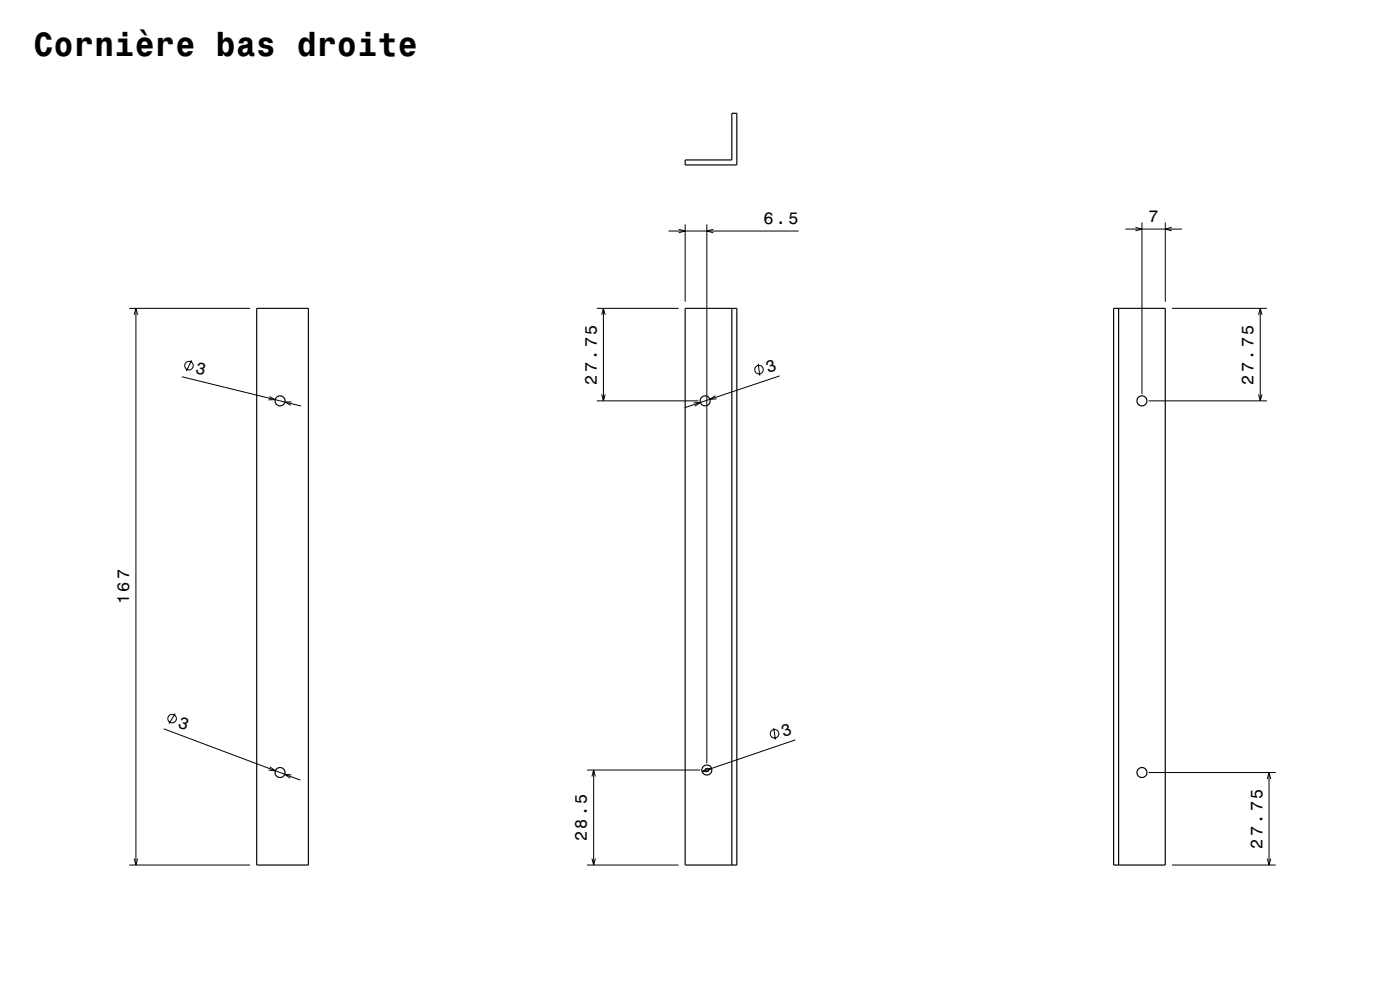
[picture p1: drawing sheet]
<svg xmlns="http://www.w3.org/2000/svg" width="420mm" height="297mm" viewBox="0 0 420 297" stroke-linecap="round" stroke-linejoin="round" font-family="sans-serif">
<g fill="none" stroke="#000" stroke-width=".3">
<path d="M200.6 69.3h39M203.6 68.8l1.9 .5-1.9 .5M205.5 67.3v23.2M212.1 67.3v161.7M214 68.8l-1.9 .5 1.9 .5M337.6 68.7h17M340.7 68.2l1.9 .5-1.9 .5M342.6 66.7v51.6M349.6 66.7v23.8M351.5 68.2l-1.9 .5 1.9 .5M38.8 92.5h36.2M40.3 94.4l.5-1.9 .5 1.9"/>
<path d="M40.8 92.5v167M179 92.5h24.6M180.5 94.4l.5-1.9 .5 1.9M181 92.5v27.8M351.6 92.5h28.5M377.6 94.4l.5-1.9 .5 1.9M378.1 92.5v27.8M54.6 113l35.7 8.8M57.5 108.1l-1.6 3.2M80.8 118.9l1.8 1h-2M180.5 118.3l.5 2 .5-2M214.6 118.7l-1.6 1.1 2-.1"/>
<path d="M227.5 109.1l.4 3.6M233.9 112.8l-28.5 9.5M377.6 118.3l.5 2 .5-2M87.5 120.6h-2l1.7 1M179 120.3h30.5M208.1 120.9l2-.2-1.6 1.1M344.6 120.3h35.5M49.1 218.6l41 15.4M52.6 214.1l-1.9 3M232.1 218.4l.5 3.5M81 230.1l1.6 1.1-2-.2M87.4 232.5l-2-.2 1.6 1.2"/>
<path d="M176.1 231h34M177.6 232.9l.5-1.9 .5 1.9M178.1 231v28.5M211.5 230.7l2-.2-1.7 1.1M212.3 230.4l-1.7 1.1 2-.1M238.6 222l-28 9.5M344.6 231.8h38.1M380.2 233.7l.5-1.9 .5 1.9M380.7 231.8v27.7M38.8 259.5h36.2M40.3 257.6l.5 1.9 .5-1.9M176.1 259.5h27.5"/>
<path d="M177.6 257.6l.5 1.9 .5-1.9M351.6 259.5h31.1M380.2 257.6l.5 1.9 .5-1.9"/>
<circle cx="56.7" cy="109.7" r="1.28"/>
<circle cx="227.7" cy="110.9" r="1.28"/>
<circle cx="51.6" cy="215.6" r="1.28"/>
<circle cx="232.4" cy="220.1" r="1.28"/>
</g>
<g fill="none" stroke="#000" stroke-width=".35">
<path d="M205.5 48h14.1v-14h1.5v15.5h-15.6zM77 92.5h15.5v167h-15.5zM205.5 92.5h15.6v167h-15.6zM219.6 92.5v167M334.1 92.5h15.5v167h-15.5zM335.6 92.5v167"/>
<circle cx="84" cy="120.3" r="1.5"/>
<circle cx="211.6" cy="120.3" r="1.5"/>
<circle cx="342.6" cy="120.3" r="1.5"/>
<circle cx="84" cy="231.8" r="1.5"/>
<circle cx="212.1" cy="231" r="1.5"/>
<circle cx="342.6" cy="231.8" r="1.5"/>
</g>
<text font-size="10.1" x="10" y="16.7">Cornière bas droite</text>
<g font-size="5.1">
<text x="230.4" y="111.8" transform="rotate(-19 230.4 111.8)">3</text>
<text x="53.1" y="218" transform="rotate(20 53.1 218)">3</text>
<text x="235.1" y="221.1" transform="rotate(-19 235.1 221.1)">3</text>
</g>
<g font-size="5">
<text x="229.1" y="67.3">6.5</text>
<text x="344.6" y="66.7">7</text>
<text x="58.5" y="111.9" transform="rotate(14 58.5 111.9)">3</text>
<text x="179" y="115.4" transform="rotate(-90 179 115.4)">27.75</text>
<text x="376.1" y="115.4" transform="rotate(-90 376.1 115.4)">27.75</text>
<text x="38.8" y="181.3" transform="rotate(-90 38.8 181.3)">167</text>
<text x="176.1" y="252.4" transform="rotate(-90 176.1 252.4)">28.5</text>
<text x="378.7" y="254.6" transform="rotate(-90 378.7 254.6)">27.75</text>
</g>
</svg>
